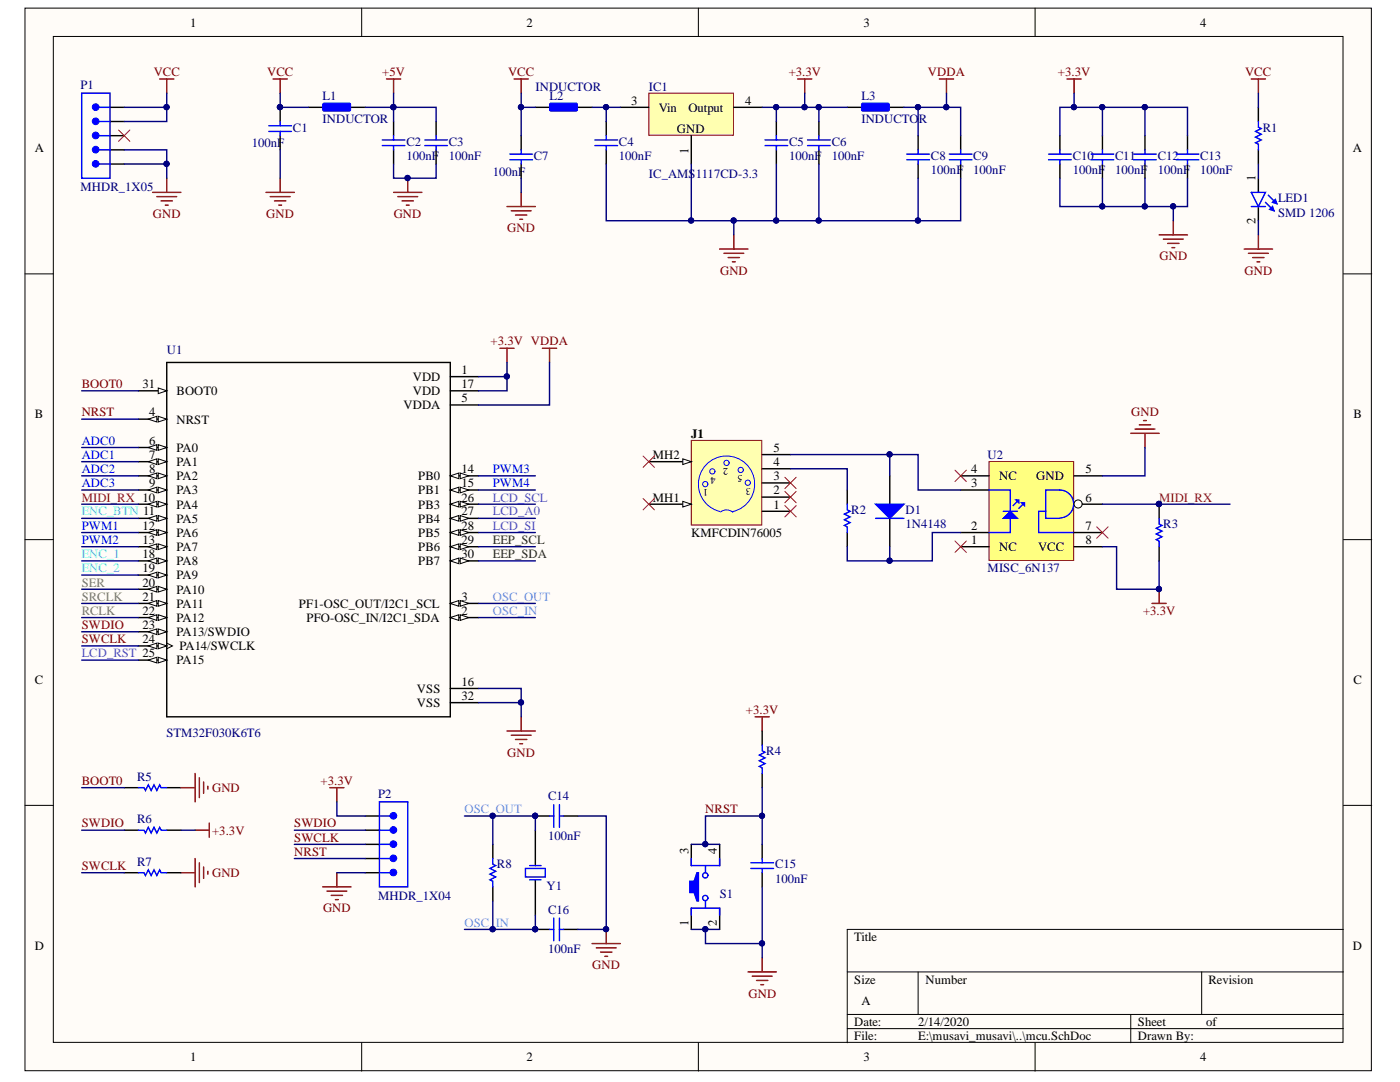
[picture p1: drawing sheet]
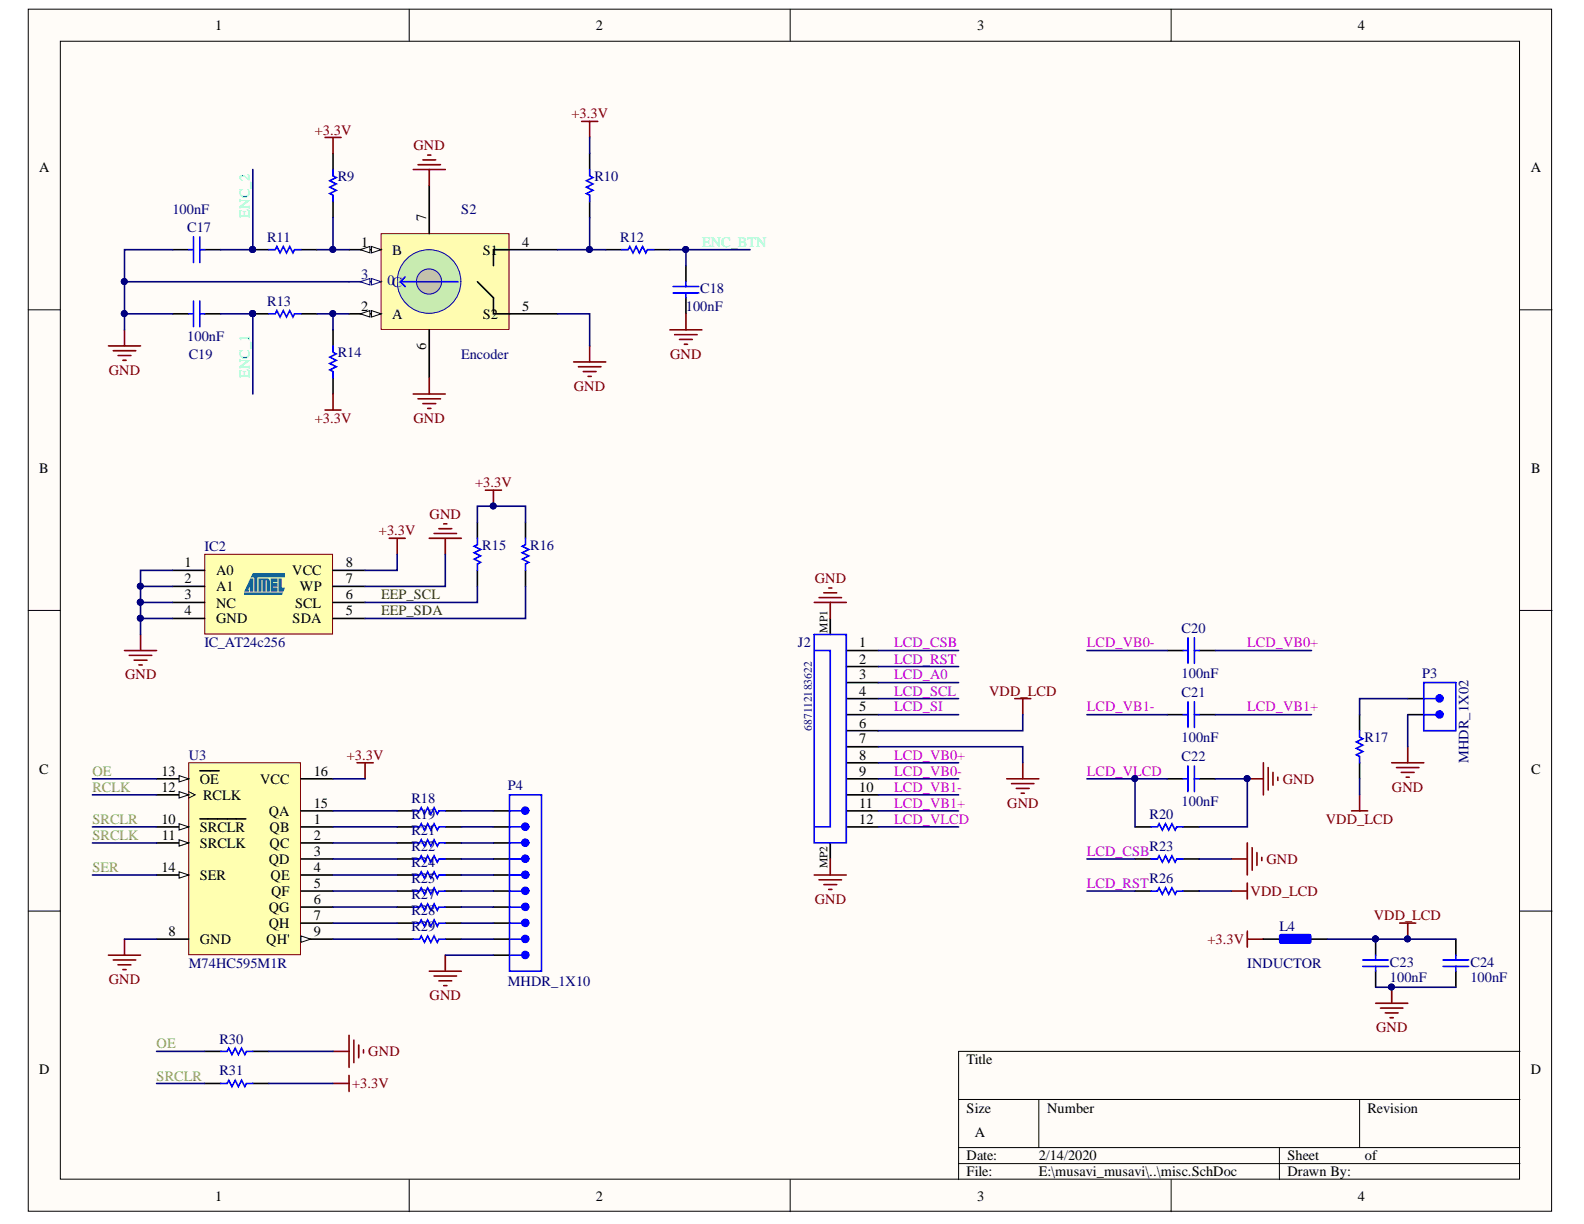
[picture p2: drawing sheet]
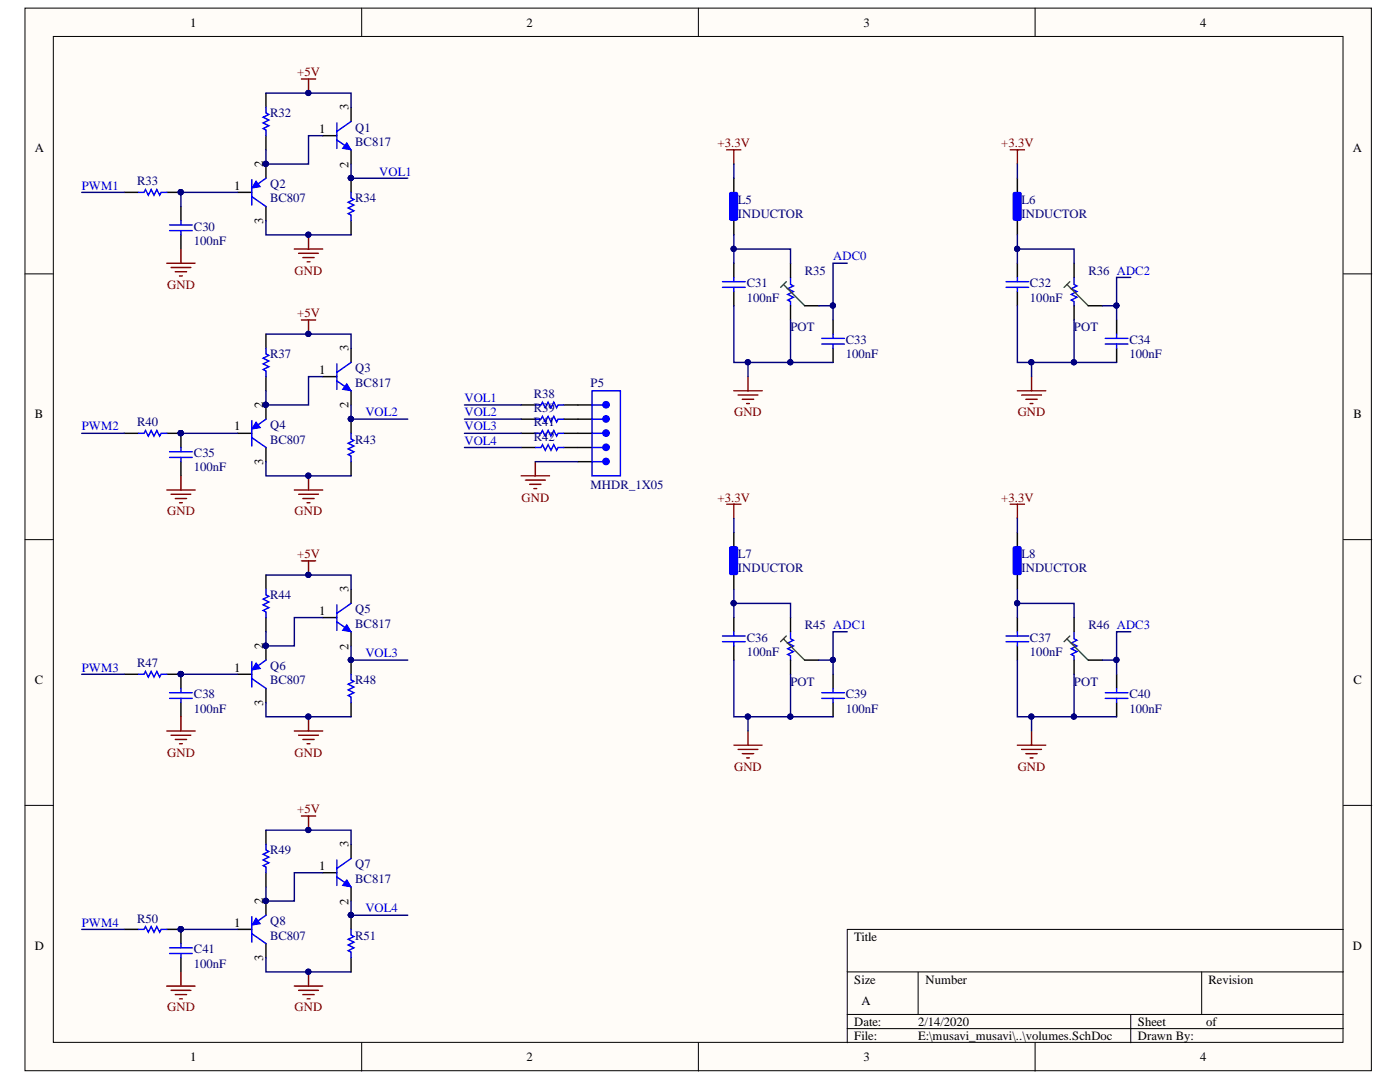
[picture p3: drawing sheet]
# Altium project efx.PrjPCB
3 sheets, 120 parts. Net scope: global (net labels, ports and power ports of the same name join across sheets).
Board file: d_efx.PcbDoc
Sheets:
  mcu.SchDoc
  misc.SchDoc
  volumes.SchDoc

## Sheet mcu.SchDoc
size A

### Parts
C1  100nF  [CAPC3216M (1206)]
C2  100nF  [CAPC3216M (1206)]
C3  value 100nF  [CAPC3216M (1206)]  (hidden comment: 1uF)
C4  100nF  [CAPC3216M (1206)]
C5  100nF  [CAPC3216M (1206)]
C6  100nF  [CAPC3216M (1206)]
C7  100nF  [CAPC3216M (1206)]
C8  100nF  [CAPC3216M (1206)]
C9  value 100nF  [CAPC3216M (1206)]  (hidden comment: 1uF)
C10  100nF  [CAPC3216M (1206)]
C11  100nF  [CAPC3216M (1206)]
C12  100nF  [CAPC3216M (1206)]
C13  100nF  [CAPC3216M (1206)]
C14  100nF  [CAPC3216M (1206)]
C15  100nF  [CAPC3216M (1206)]
C16  100nF  [CAPC3216M (1206)]
D1  1N4148  [LL4148]
IC1  IC_AMS1117CD-3.3  [TO252-3M]
J1  KMFCDIN76005  [DIP_CON_DIN5]
L1  INDUCTOR  [INDC4532]
L2  INDUCTOR  [INDC4532]
L3  INDUCTOR  [INDC4532]
LED1  Size: SMD 1206  [LED SMD 1206]  (hidden comment: Red)
P1  MHDR_1X05  [MHDR1X05-254P]
P2  MHDR_1X04  [MHDR1X04-254P]
R1  1K  [RESC3216X60M (1206)]  (value not drawn)
R2  1K  [RESC3216X60M (1206)]  (value not drawn)
R3  1K  [RESC3216X60M (1206)]  (value not drawn)
R4  1K  [RESC3216X60M (1206)]  (value not drawn)
R5  1K  [RESC2012M (0805)]  (value not drawn)
R6  1K  [RESC3216X60M (1206)]  (value not drawn)
R7  1K  [RESC3216X60M (1206)]  (value not drawn)
R8  1K  [RESC3216X60M (1206)]  (value not drawn)
S1  SW_PB4A  [THT_ALPS_SKHHBVA010]  (value not drawn)
U1  STM32F030K6T6  [*QFP80P900X900X160-32N]
U2  MISC_6N137  [CDIP8]
Y1  11.0592 MHz  [XTAL]  (value not drawn)

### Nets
+3.3V: C5.1(+) C6.1(+) C10.1(+) C11.1(+) C12.1(+) C13.1(+) IC1.4(Output) L3.1 P2.1 R3.1 R4.2 R6.2 U1.1(VDD) U1.17(VDD) U2.8(VCC)
+5V: C2.1(+) C3.1(+) L1.2
GND: C1.2(-) C2.2(-) C3.2(-) C4.2(-) C5.2(-) C6.2(-) C7.2(-) C8.2(-) C9.2(-) C10.2(-) C11.2(-) C12.2(-) C13.2(-) C14.1(+) C15.2(-) C16.2(-) IC1.1(GND) LED1.2(K) P1.4 P1.5 P2.4 R5.2 R7.2 S1.1 S1.2 U1.16(VSS) U1.32(VSS) U2.5(GND)
VCC: C1.1(+) C7.1(+) L1.1 L2.1 P1.1 P1.2 R1.2
VDDA: C8.1(+) C9.1(+) L3.2 U1.5(VDDA)
ADC0: U1.6(PA0)
ADC1: U1.7(PA1)
ADC2: U1.8(PA2)
ADC3: U1.9(PA3)
BOOT0: R5.1 U1.31(BOOT0)
EEP_SCL: U1.29(PB6)
EEP_SDA: U1.30(PB7)
ENC_1: U1.18(PA8)
ENC_2: U1.19(PA9)
ENC_BTN: U1.11(PA5)
LCD_A0: U1.27(PB4)
LCD_RST: U1.25(PA15)
LCD_SCL: U1.26(PB3)
LCD_SI: U1.28(PB5)
MIDI_RX: R3.2 U1.10(PA4) U2.6(Vo)
NRST: C15.1(+) P2.4 R4.1 S1.3 S1.4 U1.4(NRST)
OSC_IN: C16.1(+) R8.1 U1.2(PFO-OSC_IN/I2C1_SDA) Y1.2(OSC2)
OSC_OUT: C14.2(-) R8.2 U1.3(PF1-OSC_OUT/I2C1_SCL) Y1.1(OSC1)
PWM1: U1.12(PA6)
PWM2: U1.13(PA7)
PWM3: U1.14(PB0)
PWM4: U1.15(PB1)
RCLK: U1.22(PA12)
SER: U1.20(PA10)
SRCLK: U1.21(PA11)
SWCLK: P2.3 R7.1 U1.24(PA14/SWCLK)
SWDIO: P2.2 R6.1 U1.23(PA13/SWDIO)
NetC4_1: C4.1(+) IC1.3(Vin) L2.2
NetD1_1: D1.1(A) J1.5 U2.3(K)
NetD1_2: D1.2(K) R2.2 U2.2(A)
NetJ1_4: J1.4 R2.1
NetLED1_1: LED1.1(A) R1.1

Not connected (* = marked no-connect by the designer): J1 1* 2* 3* MH1* MH2*; P1 3*; U2 1(NC)* 4(NC)* 7(Ve)*

## Sheet misc.SchDoc
size A

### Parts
C17  100nF  [CAPC3216M (1206)]
C18  100nF  [CAPC3216M (1206)]
C19  100nF  [CAPC3216M (1206)]
C20  100nF  [CAPC3216M (1206)]
C21  100nF  [CAPC3216M (1206)]
C22  100nF  [CAPC3216M (1206)]
C23  100nF  [CAPC3216M (1206)]
C24  100nF  [CAPC3216M (1206)]
IC2  IC_AT24c256  [CDIP8]
J2  687112183622  [PCBComponent_1]
L4  INDUCTOR  [INDC4532]
P3  MHDR_1X02  [MHDR1X02-254P]
P4  MHDR_1X10  [MHDR1X10-254P - E]
R9  1K  [RESC3216X60M (1206)]  (value not drawn)
R10  1K  [RESC3216X60M (1206)]  (value not drawn)
R11  1K  [RESC3216X60M (1206)]  (value not drawn)
R12  1K  [RESC3216X60M (1206)]  (value not drawn)
R13  1K  [RESC3216X60M (1206)]  (value not drawn)
R14  1K  [RESC3216X60M (1206)]  (value not drawn)
R15  1K  [RESC3216X60M (1206)]  (value not drawn)
R16  1K  [RESC3216X60M (1206)]  (value not drawn)
R17  1K  [RESC3216X60M (1206)]  (value not drawn)
R18  1K  [RESC3216X60M (1206)]  (value not drawn)
R19  1K  [RESC3216X60M (1206)]  (value not drawn)
R20  1K  [RESC3216X60M (1206)]  (value not drawn)
R21  1K  [RESC3216X60M (1206)]  (value not drawn)
R22  1K  [RESC3216X60M (1206)]  (value not drawn)
R23  1K  [RESC3216X60M (1206)]  (value not drawn)
R24  1K  [RESC3216X60M (1206)]  (value not drawn)
R25  1K  [RESC3216X60M (1206)]  (value not drawn)
R26  1K  [RESC3216X60M (1206)]  (value not drawn)
R27  1K  [RESC3216X60M (1206)]  (value not drawn)
R28  1K  [RESC3216X60M (1206)]  (value not drawn)
R29  1K  [RESC3216X60M (1206)]  (value not drawn)
R30  1K  [RESC3216X60M (1206)]  (value not drawn)
R31  1K  [RESC3216X60M (1206)]  (value not drawn)
S2  Encoder  [Encoder]
U3  M74HC595M1R  [SO16_L]

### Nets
+3.3V: IC2.8(VCC) L4.1 R9.2 R10.2 R14.1 R15.1 R16.1 R31.1 U3.16(VCC)
GND: C17.1(+) C18.2(-) C19.1(+) C22.2(-) C23.2(-) C24.2(-) IC2.1(A0) IC2.2(A1) IC2.3(NC) IC2.4(GND) IC2.7(WP) J2.7 J2.MP1 J2.MP2 P3.2 P4.10 R20.1 R23.1 R30.1 S2.3(C) S2.5(S2) S2.6(CHASIS) S2.7(CHASIS) U3.8(GND)
VDD_LCD: C23.1(+) C24.1(+) J2.6 L4.2 R17.2 R26.1
EEP_SCL: IC2.6(SCL) R15.2
EEP_SDA: IC2.5(SDA) R16.2
ENC_1: C19.2(-) R13.2
ENC_2: C17.2(-) R11.2
ENC_BTN: C18.1(+) R12.1
LCD_A0: J2.3
LCD_CSB: J2.1 R23.2
LCD_RST: J2.2 R26.2
LCD_SCL: J2.4
LCD_SI: J2.5
LCD_VB0+: C20.1(+) J2.8
LCD_VB0-: C20.2(-) J2.9
LCD_VB1+: C21.1(+) J2.11
LCD_VB1-: C21.2(-) J2.10
LCD_VLCD: C22.1(+) J2.12 R20.2
OE: R30.2 U3.13(~{OE})
RCLK: U3.12(RCLK)
SER: U3.14(SER)
SRCLK: U3.11(SRCLK)
SRCLR: R31.2 U3.10(~{SRCLR})
NetP3_1: P3.1 R17.1
NetP4_1: P4.1 R18.1
NetP4_2: P4.2 R19.1
NetP4_3: P4.3 R21.1
NetP4_4: P4.4 R22.1
NetP4_5: P4.5 R24.1
NetP4_6: P4.6 R25.1
NetP4_7: P4.7 R27.1
NetP4_8: P4.8 R28.1
NetP4_9: P4.9 R29.1
NetR9_1: R9.1 R11.1 S2.1(B)
NetR10_1: R10.1 R12.2 S2.4(S1)
NetR13_1: R13.1 R14.2 S2.2(A)
NetR18_2: R18.2 U3.15(QA)
NetR19_2: R19.2 U3.1(QB)
NetR21_2: R21.2 U3.2(QC)
NetR22_2: R22.2 U3.3(QD)
NetR24_2: R24.2 U3.4(QE)
NetR25_2: R25.2 U3.5(QF)
NetR27_2: R27.2 U3.6(QG)
NetR28_2: R28.2 U3.7(QH)
NetR29_2: R29.2 U3.9(QH')

## Sheet volumes.SchDoc
size A

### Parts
C30  100nF  [CAPC3216M (1206)]
C31  100nF  [CAPC3216M (1206)]
C32  100nF  [CAPC3216M (1206)]
C33  100nF  [CAPC3216M (1206)]
C34  100nF  [CAPC3216M (1206)]
C35  100nF  [CAPC3216M (1206)]
C36  100nF  [CAPC3216M (1206)]
C37  100nF  [CAPC3216M (1206)]
C38  100nF  [CAPC3216M (1206)]
C39  100nF  [CAPC3216M (1206)]
C40  100nF  [CAPC3216M (1206)]
C41  100nF  [CAPC3216M (1206)]
L5  INDUCTOR  [INDC3216]
L6  INDUCTOR  [INDC3216]
L7  INDUCTOR  [INDC3216]
L8  INDUCTOR  [INDC3216]
P5  MHDR_1X05  [MHDR1X05-254P]
Q1  BC817  [SOT23_BEC_M]
Q2  BC807  [SOT23_BEC_M]
Q3  BC817  [SOT23_BEC_M]
Q4  BC807  [SOT23_BEC_M]
Q5  BC817  [SOT23_BEC_M]
Q6  BC807  [SOT23_BEC_M]
Q7  BC817  [SOT23_BEC_M]
Q8  BC807  [SOT23_BEC_M]
R32  1K  [RESC3216X60M (1206)]  (value not drawn)
R33  1K  [RESC3216X60M (1206)]  (value not drawn)
R34  1K  [RESC3216X60M (1206)]  (value not drawn)
R35  POT  [EVUF]
R36  POT  [EVUF]
R37  1K  [RESC3216X60M (1206)]  (value not drawn)
R38  1K  [RESC3216X60M (1206)]  (value not drawn)
R39  1K  [RESC3216X60M (1206)]  (value not drawn)
R40  1K  [RESC3216X60M (1206)]  (value not drawn)
R41  1K  [RESC3216X60M (1206)]  (value not drawn)
R42  1K  [RESC3216X60M (1206)]  (value not drawn)
R43  1K  [RESC3216X60M (1206)]  (value not drawn)
R44  1K  [RESC3216X60M (1206)]  (value not drawn)
R45  POT  [EVUF]
R46  POT  [EVUF]
R47  1K  [RESC3216X60M (1206)]  (value not drawn)
R48  1K  [RESC3216X60M (1206)]  (value not drawn)
R49  1K  [RESC3216X60M (1206)]  (value not drawn)
R50  1K  [RESC3216X60M (1206)]  (value not drawn)
R51  1K  [RESC3216X60M (1206)]  (value not drawn)

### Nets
+3.3V: L5.2 L6.2 L7.2 L8.2
+5V: Q1.3(C) Q3.3(C) Q5.3(C) Q7.3(C) R32.1 R37.1 R44.1 R49.1
GND: C30.2(-) C31.2(-) C32.2(-) C33.2(-) C34.2(-) C35.2(-) C36.2(-) C37.2(-) C38.2(-) C39.2(-) C40.2(-) C41.2(-) P5.5 Q2.3(C) Q4.3(C) Q6.3(C) Q8.3(C) R34.2 R35.3(CW) R36.3(CW) R43.2 R45.3(CW) R46.3(CW) R48.2 R51.2
ADC0: C33.1(+) R35.2(WIPER)
ADC1: C39.1(+) R45.2(WIPER)
ADC2: C34.1(+) R36.2(WIPER)
ADC3: C40.1(+) R46.2(WIPER)
PWM1: R33.2
PWM2: R40.2
PWM3: R47.2
PWM4: R50.2
VOL1: Q1.2(E) R34.1 R38.2
VOL2: Q3.2(E) R39.2 R43.1
VOL3: Q5.2(E) R41.2 R48.1
VOL4: Q7.2(E) R42.2 R51.1
NetC30_1: C30.1(+) Q2.1(B) R33.1
NetC31_1: C31.1(+) L5.1 R35.1(CCW)
NetC32_1: C32.1(+) L6.1 R36.1(CCW)
NetC35_1: C35.1(+) Q4.1(B) R40.1
NetC36_1: C36.1(+) L7.1 R45.1(CCW)
NetC37_1: C37.1(+) L8.1 R46.1(CCW)
NetC38_1: C38.1(+) Q6.1(B) R47.1
NetC41_1: C41.1(+) Q8.1(B) R50.1
NetP5_1: P5.1 R38.1
NetP5_2: P5.2 R39.1
NetP5_3: P5.3 R41.1
NetP5_4: P5.4 R42.1
NetQ1_1: Q1.1(B) Q2.2(E) R32.2
NetQ3_1: Q3.1(B) Q4.2(E) R37.2
NetQ5_1: Q5.1(B) Q6.2(E) R44.2
NetQ7_1: Q7.1(B) Q8.2(E) R49.2

## Nets that join several sheets
+3.3V: mcu (15 pins), misc (9 pins), volumes (L5.2 L6.2 L7.2 L8.2)
+5V: mcu (C2.1 C3.1 L1.2), volumes (8 pins)
GND: mcu (28 pins), misc (24 pins), volumes (25 pins)
ADC0: mcu (U1.6), volumes (C33.1 R35.2)
ADC1: mcu (U1.7), volumes (C39.1 R45.2)
ADC2: mcu (U1.8), volumes (C34.1 R36.2)
ADC3: mcu (U1.9), volumes (C40.1 R46.2)
EEP_SCL: mcu (U1.29), misc (IC2.6 R15.2)
EEP_SDA: mcu (U1.30), misc (IC2.5 R16.2)
ENC_1: mcu (U1.18), misc (C19.2 R13.2)
ENC_2: mcu (U1.19), misc (C17.2 R11.2)
ENC_BTN: mcu (U1.11), misc (C18.1 R12.1)
LCD_A0: mcu (U1.27), misc (J2.3)
LCD_RST: mcu (U1.25), misc (J2.2 R26.2)
LCD_SCL: mcu (U1.26), misc (J2.4)
LCD_SI: mcu (U1.28), misc (J2.5)
PWM1: mcu (U1.12), volumes (R33.2)
PWM2: mcu (U1.13), volumes (R40.2)
PWM3: mcu (U1.14), volumes (R47.2)
PWM4: mcu (U1.15), volumes (R50.2)
RCLK: mcu (U1.22), misc (U3.12)
SER: mcu (U1.20), misc (U3.14)
SRCLK: mcu (U1.21), misc (U3.11)
